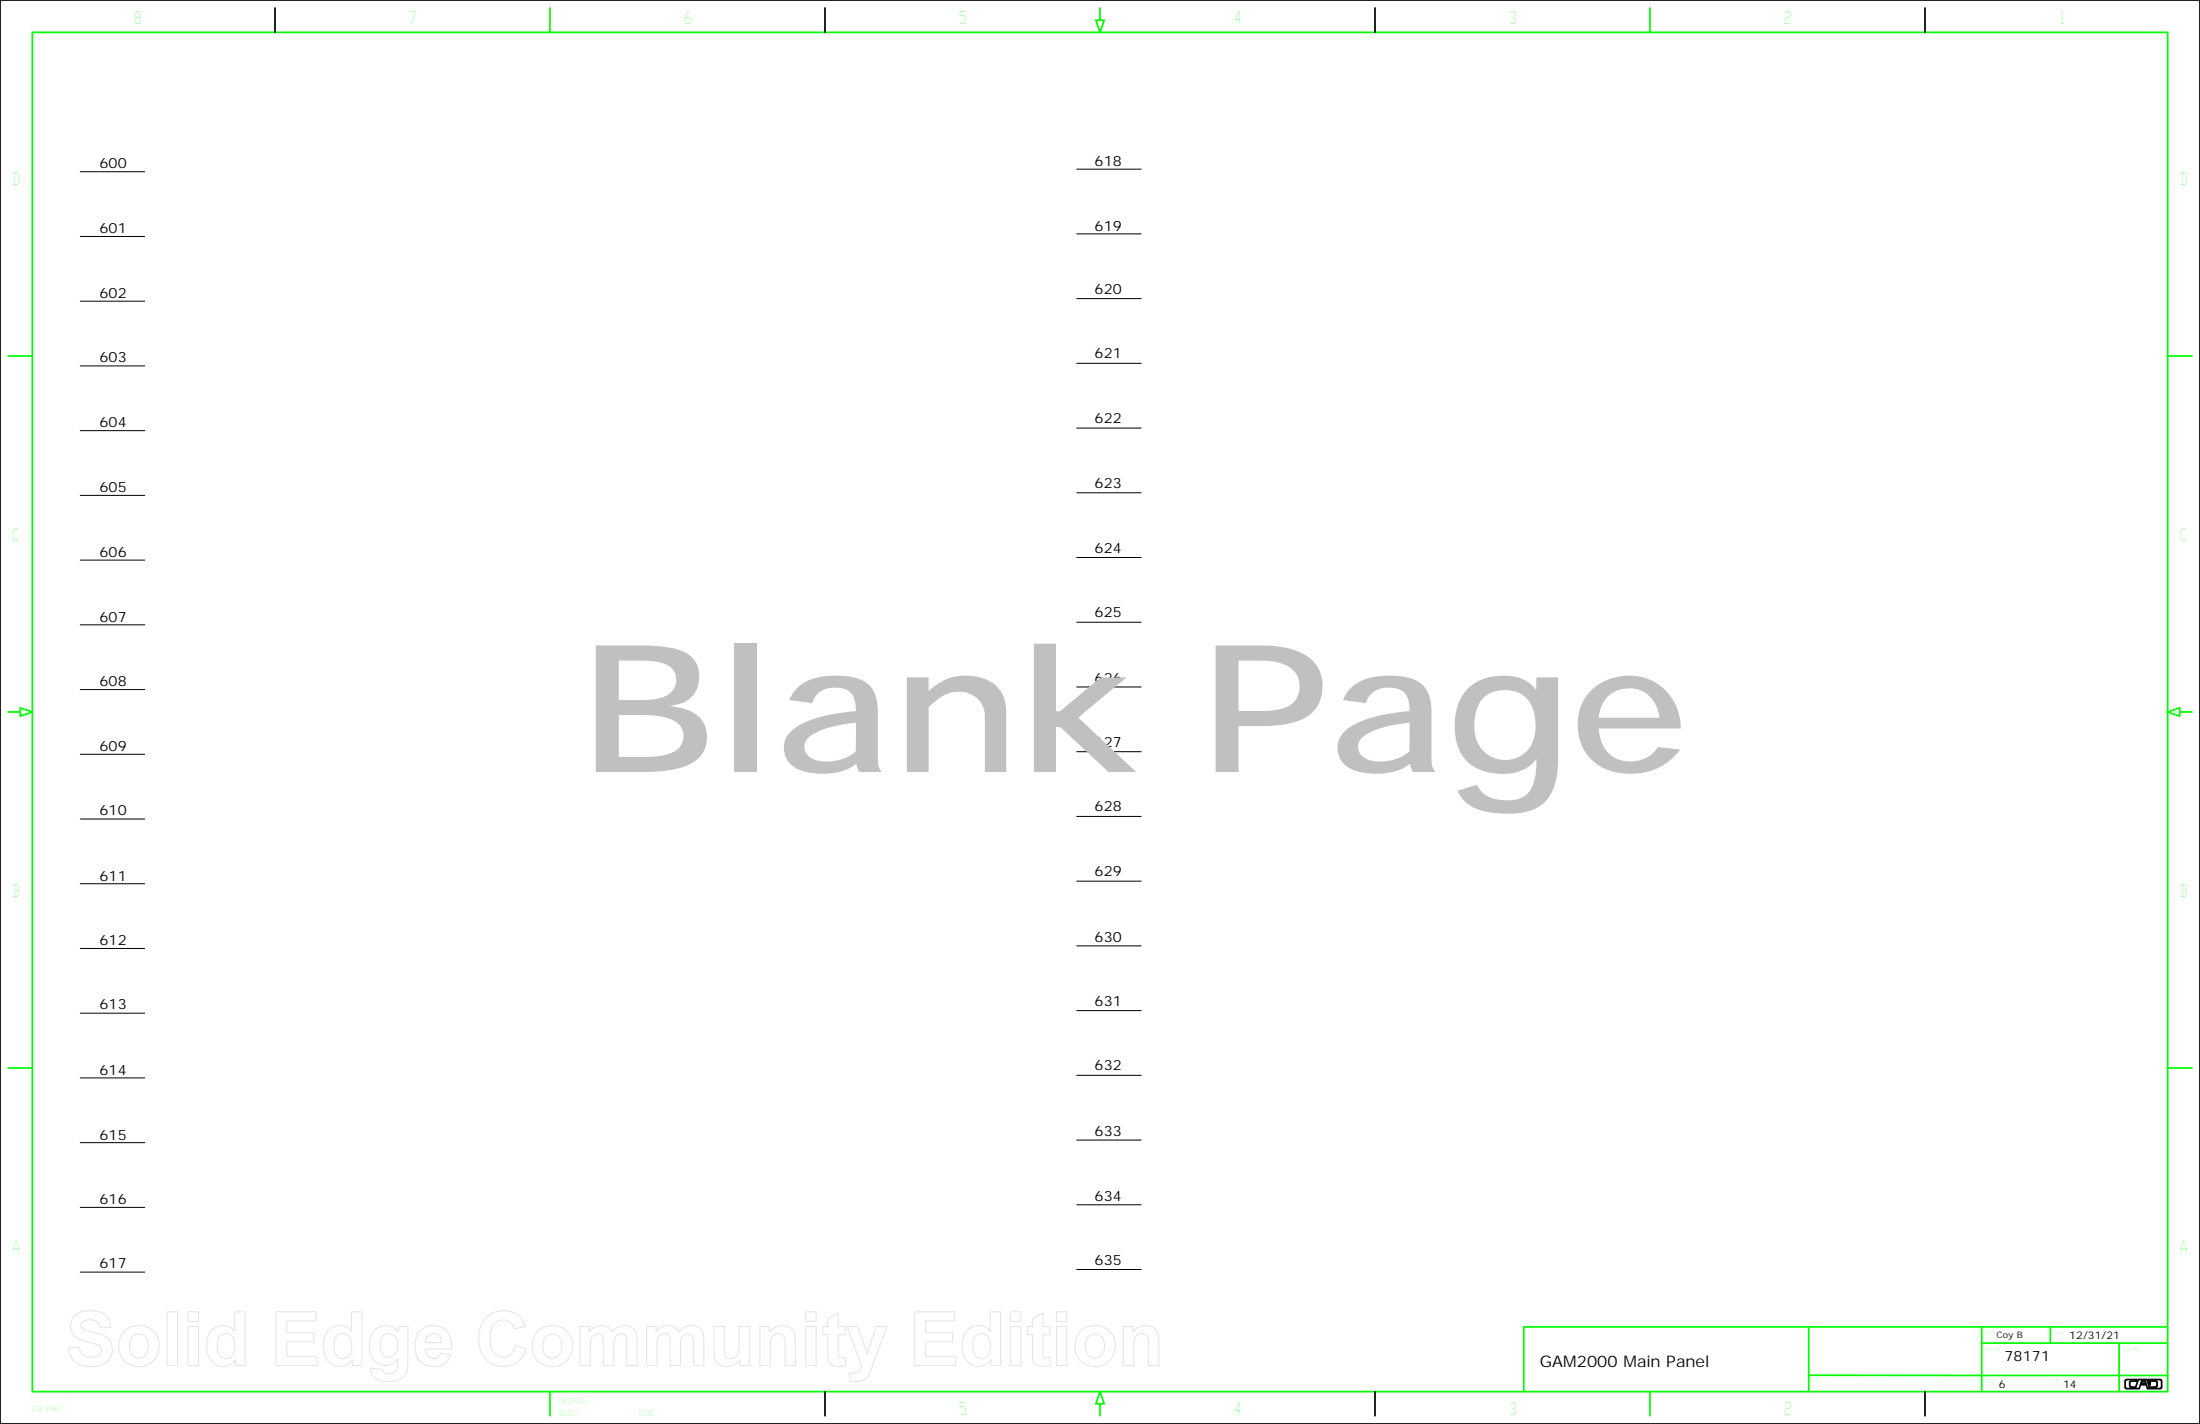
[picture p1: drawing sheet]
<svg xmlns="http://www.w3.org/2000/svg" width="432mm" height="279mm" viewBox="0 0 432 279" stroke-linecap="round" stroke-linejoin="round" font-family="sans-serif">
<g fill="none" stroke="#000" stroke-width=".2">
<path d="M15.7 33.7h12.7M211.3 33.2h12.7M15.7 46.4h12.7M15.7 59.1h12.7M211.3 45.9h12.7M211.3 58.6h12.7M15.7 71.8h12.7M211.3 71.3h12.7M15.7 84.5h12.7M15.7 97.2h12.7M211.3 84h12.7M211.3 96.7h12.7"/>
<path d="M15.7 109.9h12.7M211.3 109.4h12.7M15.7 135.3h12.7M15.7 122.6h12.7M211.3 134.8h12.7M211.3 122.1h12.7M15.7 148h12.7M211.3 147.5h12.7M15.7 160.7h12.7M15.7 173.4h12.7M211.3 160.2h12.7M211.3 172.9h12.7"/>
<path d="M15.7 186.1h12.7M15.7 198.8h12.7M211.3 185.6h12.7M211.3 198.3h12.7M15.7 211.5h12.7M211.3 211h12.7M15.7 236.9h12.7M15.7 224.2h12.7M211.3 236.4h12.7M211.3 223.7h12.7M15.7 249.6h12.7M211.3 249.1h12.7"/>
</g>
<g fill="none" stroke="#0f0" stroke-width=".34">
<path d="M6.4 6.3h419v266.7h-419.1zM108 1.6v4.7M215.1 4h1.6l-.8 2.4zM215.9 1.6v2.4M323.9 1.6v4.7M1.6 69.8h4.8M425.5 69.8h4.7M1.6 139.7h2.4M4 138.9l2.4 .8-2.4 .8zM425.5 139.7l2.3-.8v1.6zM427.8 139.7h2.4M1.6 209.5h4.8"/>
<path d="M425.5 209.5h4.7M108 273v4.8M215.9 275.4v2.4M215.9 273.1l.8 2.3h-1.6zM323.9 273v4.8M355 260.3v12.7M355 269.8l70.4 .1M389 263.5h36.4M389 260.3v12.7M402.4 260.3v3.2M415.9 263.5v9.5M425.4 260.3h-126.3v12.8"/>
</g>
<path d="M0 0h431.8v279.4h-431.8zM54 1.6v4.7M161.9 1.6v4.7M269.9 1.6v4.7M377.8 1.6v4.7M161.9 273v4.8M269.9 273v4.8M377.8 273v4.8M417.2 270.8l2.2-.1-.1 .3-1.2 .1-.1 .8 .3 .3h.9l.5-1.5h1.7l.5 1.5h1.2l.3-.3-.1-.8-1.3-.1v.7l-.3-1h2.3l.3 .3v1.2l-.3 .3h-2.5l-.2-.8h-1.2l-.2 .8h-2.5l-.3-.3zM420.4 271h.6l.2 .4h-1z" fill="none" stroke="#000" stroke-width=".34"/>
<g fill="none" stroke="#e6e6e6" stroke-width=".21">
<path d="M14.7 258.1a5.4 5.4 0 0 1 6-.1 3.3 3.3 0 0 1 1.1 2.4l-2.2 .1a1.64 1.64 0 0 0-1.9-1.5h-.9a.93 .93 0 0 0-.9 .9 .93 .93 0 0 0 .8 1l.9 .3a7.2 7.2 0 0 1 3.8 1.7 3.3 3.3 0 0 1 .3 3.4 3.3 3.3 0 0 1-2.9 1.8 4.5 4.5 0 0 1-4.9-2l-.4-1.6 2-.2a2.38 2.38 0 0 0 1.9 2 2.38 2.38 0 0 0 2.5-1.1 1.27 1.27 0 0 0-1.2-1.5 10.7 10.7 0 0 1-3.9-1.4 2.8 2.8 0 0 1-.1-4.2zM32.8 257.4h2v10.5h-2zM36.9 257.4h2v1.8h-2zM54.2 257.4h7.8v1.8h-5.7v2.3h5.3v1.8h-5.3v2.8h5.9v1.8h-8zM95.3 258.6a4.7 4.7 0 0 1 7.5 .7l.3 1-2.1 .5a2.42 2.42 0 0 0-2.6-1.8 2.42 2.42 0 0 0-2.1 2.4 5 5 0 0 0 .9 4.3 2.42 2.42 0 0 0 4-1.7l2 .7a4.6 4.6 0 0 1-4.2 3.4 4.6 4.6 0 0 1-4.6-2.9 7 7 0 0 1 .9-6.6zM158.2 257.4h2v1.8h-2zM162.5 258.8l2-1.2v2.7h1.4v1.6h-1.4v3.8a.65 .65 0 0 0 .3 .7 .65 .65 0 0 0 .7-.1l.4-.1 .1 1.6a2.51 2.51 0 0 1-3.3-.6l-.2-.8v-4.5h-1v-1.6h1zM179.5 257.4h7.9v1.8h-5.7v2.3h5.3v1.8h-5.3v2.8h5.9v1.8h-8.1zM198.3 257.4h2.1v1.8h-2.1zM202.6 258.8l2.1-1.2v2.7h1.4v1.6h-1.4v3.8a.65 .65 0 0 0 .3 .7 .65 .65 0 0 0 .7-.1l.3-.1 .2 1.6a2.51 2.51 0 0 1-3.3-.6l-.2-.8-.1-4.5h-.9v-1.6h.9zM207.3 257.4h2.1v1.8h-2.1zM24.5 261a4 4 0 0 1 6 .7 4 4 0 0 1-1.2 5.8 4 4 0 0 1-5.7-1.6 4.5 4.5 0 0 1 .9-4.9z"/>
<path d="M25.9 262.3a1.84 1.84 0 0 1 2.1-.4 1.84 1.84 0 0 1 1.1 1.7 2.16 2.16 0 0 1-2.2 2.8 2.43 2.43 0 0 1-1.4-3.1zM36.9 260.3h2v7.6h-2zM41.4 261.1a3.1 3.1 0 0 1 4.7 .1v-3.8h2v10.5h-1.9v-1.1a3 3 0 0 1-3 1.3 3 3 0 0 1-2.4-2.3 5.5 5.5 0 0 1 .6-4.7zM43.1 262.2a1.73 1.73 0 0 1 2-.4 1.73 1.73 0 0 1 1 1.9 2.43 2.43 0 0 1-1.4 2.8 1.82 1.82 0 0 1-2.1-2.1l.1-1.3zM64.4 261.1a3.1 3.1 0 0 1 4.6 .1v-3.8h2v10.5h-1.8v-1.1a3 3 0 0 1-3.1 1.3 3 3 0 0 1-2.4-2.3 5.5 5.5 0 0 1 .7-4.7zM66 262.2a1.73 1.73 0 0 1 2.1-.4 1.73 1.73 0 0 1 .9 1.9 2.43 2.43 0 0 1-1.3 2.8 1.82 1.82 0 0 1-2.1-2.1v-1.3zM73.4 261.1a3 3 0 0 1 4.7 .2v-1h2v6.8a3.6 3.6 0 0 1-1.4 3.5 5.9 5.9 0 0 1-5.1-.2l-.3-.3a1.91 1.91 0 0 1-.5-1.7l2.3 .3a1.13 1.13 0 0 0 1.6 .8 1.34 1.34 0 0 0 1.3-1.7v-1.2a2.96 2.96 0 0 1-3.2 1.2 2.96 2.96 0 0 1-2.2-2.6 4.8 4.8 0 0 1 .8-4.1zM75.1 262.2a1.73 1.73 0 0 1 1.9-.4 1.73 1.73 0 0 1 1 1.7 2.09 2.09 0 0 1-2.1 2.7 2.03 2.03 0 0 1-1.3-2.3l.1-1.1zM82.4 261.2a3.6 3.6 0 0 1 4.1-.8 3.6 3.6 0 0 1 2.1 3.5v.8h-5.1a1.54 1.54 0 0 0 1.1 1.8 1.54 1.54 0 0 0 1.9-1l2 .4a3.7 3.7 0 0 1-3.3 2.3 3.7 3.7 0 0 1-3.4-2.1 5.2 5.2 0 0 1 .6-4.9zM84 262.1a1.56 1.56 0 0 1 1.8-.3 1.56 1.56 0 0 1 .9 1.6h-3.2l.1-.7zM105.7 261a4 4 0 0 1 5.9 .7 4 4 0 0 1-1.1 5.8 4 4 0 0 1-5.7-1.6 4.5 4.5 0 0 1 .9-4.9zM107.1 262.3a1.84 1.84 0 0 1 2-.4 1.84 1.84 0 0 1 1.2 1.7 2.16 2.16 0 0 1-2.3 2.8 2.43 2.43 0 0 1-1.4-3.1z"/>
<path d="M113.8 260.3h1.9v1a2.7 2.7 0 0 1 4.5 0 2.6 2.6 0 0 1 3.1-1.1 2.6 2.6 0 0 1 1.8 2.8v4.9h-2.1v-4.9a1.23 1.23 0 0 0-1.2-1.4 1.23 1.23 0 0 0-1.2 1.4l-.1 4.9h-2.1v-4.7a1.19 1.19 0 0 0-1-1.5 1.61 1.61 0 0 0-1.5 2v4.2h-2.1zM126.9 260.3h1.9v1a2.7 2.7 0 0 1 4.5 0 2.6 2.6 0 0 1 3.1-1.1 2.6 2.6 0 0 1 1.7 2.8v4.9h-2v-4.9a1.23 1.23 0 0 0-1.2-1.4 1.23 1.23 0 0 0-1.3 1.4v4.9h-2.1v-4.7a1.19 1.19 0 0 0-1-1.5 1.61 1.61 0 0 0-1.5 2l-.1 4.2h-2zM140.1 260.3h2.1v4.6a1.44 1.44 0 0 0 1.3 1.7 1.44 1.44 0 0 0 1.5-1.6l.1-4.7h2v7.6h-1.9v-1.1a2.88 2.88 0 0 1-4.8 0l-.3-1.2zM149.1 260.3h1.9v1.1a2.88 2.88 0 0 1 4.9 .1l.2 1.2v5.2h-2v-3.9a2.08 2.08 0 0 0-.8-2.3 1.63 1.63 0 0 0-2.1 1.9v4.3h-2.1zM158.2 260.3h2v7.6h-2zM166.2 260.3h2.2l1.8 5.4 1.8-5.4h2.1l-3.2 8.7a2.98 2.98 0 0 1-4 1.9l-.1-1.6a1.65 1.65 0 0 0 2.3-1.3zM189.7 261.1a3.1 3.1 0 0 1 4.7 .1v-3.8h2v10.5h-1.9v-1.1a3 3 0 0 1-3 1.3 3 3 0 0 1-2.4-2.3 5.5 5.5 0 0 1 .6-4.7zM191.4 262.2a1.73 1.73 0 0 1 2-.4 1.73 1.73 0 0 1 1 1.9 2.43 2.43 0 0 1-1.4 2.8 1.82 1.82 0 0 1-2.1-2.1l.1-1.3zM198.3 260.3h2.1v7.6h-2.1zM207.3 260.3h2.1v7.6h-2.1zM212.2 261a4 4 0 0 1 5.9 .7 4 4 0 0 1-1.1 5.8 4 4 0 0 1-5.7-1.6 4.5 4.5 0 0 1 .9-4.9zM213.6 262.3a1.84 1.84 0 0 1 2-.4 1.84 1.84 0 0 1 1.2 1.7 2.16 2.16 0 0 1-2.3 2.8 2.43 2.43 0 0 1-1.4-3.1z"/>
<path d="M220.5 260.3h1.8v1.1a2.88 2.88 0 0 1 4.9 .1l.2 1.2 .1 5.2h-2.1v-3.9a2.08 2.08 0 0 0-.7-2.3 1.63 1.63 0 0 0-2.2 1.9v4.3h-2z"/>
</g>
<text font-size="35" fill="#c0c0c0" x="113.8" y="151.5">Blank Page</text>
<g font-size="3.5" fill="#0f0">
<text x="26.2" y="4.6">8</text>
<text x="80.2" y="4.6">7</text>
<text x="134.2" y="4.6">6</text>
<text x="188.2" y="4.6">5</text>
<text x="242.1" y="4.6">4</text>
<text x="296.1" y="4.6">3</text>
<text x="350.1" y="4.6">2</text>
<text x="404.3" y="4.6">1</text>
<text x="2.4" y="36.4">D</text>
<text x="427.9" y="36.4">D</text>
<text x="2.4" y="106.2">C</text>
<text x="427.9" y="106.2">C</text>
<text x="2.4" y="176.1">B</text>
<text x="427.9" y="176.1">B</text>
<text x="2.4" y="245.9">A</text>
<text x="427.9" y="245.9">A</text>
<text x="188.2" y="277.7">5</text>
<text x="242.1" y="277.7">4</text>
<text x="296.1" y="277.7">3</text>
<text x="350.1" y="277.7">2</text>
</g>
<text font-size="3.1" x="302.2" y="268.1">GAM2000 Main Panel</text>
<g font-size="2.8">
<text x="19.5" y="33">600</text>
<text x="214.8" y="32.5">618</text>
<text x="19.5" y="45.8">601</text>
<text x="214.8" y="45.4">619</text>
<text x="19.5" y="58.4">602</text>
<text x="214.8" y="57.7">620</text>
<text x="19.5" y="71.1">603</text>
<text x="214.8" y="70.3">621</text>
<text x="19.5" y="83.9">604</text>
<text x="214.8" y="83">622</text>
<text x="214.8" y="95.8">623</text>
<text x="19.5" y="96.6">605</text>
<text x="19.5" y="109.3">606</text>
<text x="214.8" y="108.5">624</text>
<text x="19.5" y="122">607</text>
<text x="214.8" y="121">625</text>
<text x="19.5" y="134.6">608</text>
<text x="214.8" y="133.9">626</text>
<text x="19.5" y="147.3">609</text>
<text x="214.8" y="146.5">627</text>
<text x="19.5" y="159.9">610</text>
<text x="214.8" y="159.2">628</text>
<text x="19.5" y="172.8">611</text>
<text x="214.8" y="171.8">629</text>
<text x="19.5" y="185.5">612</text>
<text x="214.8" y="184.7">630</text>
<text x="19.5" y="198">613</text>
<text x="214.8" y="197.4">631</text>
<text x="214.8" y="209.9">632</text>
<text x="19.5" y="210.9">614</text>
<text x="19.5" y="223.7">615</text>
<text x="214.8" y="222.8">633</text>
<text x="19.5" y="236.3">616</text>
<text x="214.8" y="235.6">634</text>
<text x="19.5" y="248.8">617</text>
<text x="214.8" y="248.2">635</text>
<text x="393.4" y="267.1">78171</text>
</g>
<g font-size="2.1">
<text x="406.1" y="262.8">12/31/21</text>
<text x="392.3" y="272.4">6</text>
<text x="404.9" y="272.3">14</text>
</g>
<text font-size="1.7" x="391.9" y="262.5">Coy B</text>
<g font-size="1.6" fill="#0f0">
<text x="109.6" y="275.4">LAYERING</text>
<text x="6.3" y="277">CAD PART</text>
<text x="109.6" y="277.8">SELECT:</text>
<text x="125.4" y="277.8">ECHO:</text>
</g>
<text font-size="1.1" fill="#0f0" x="355.2" y="271.1">CUST</text>
</svg>
